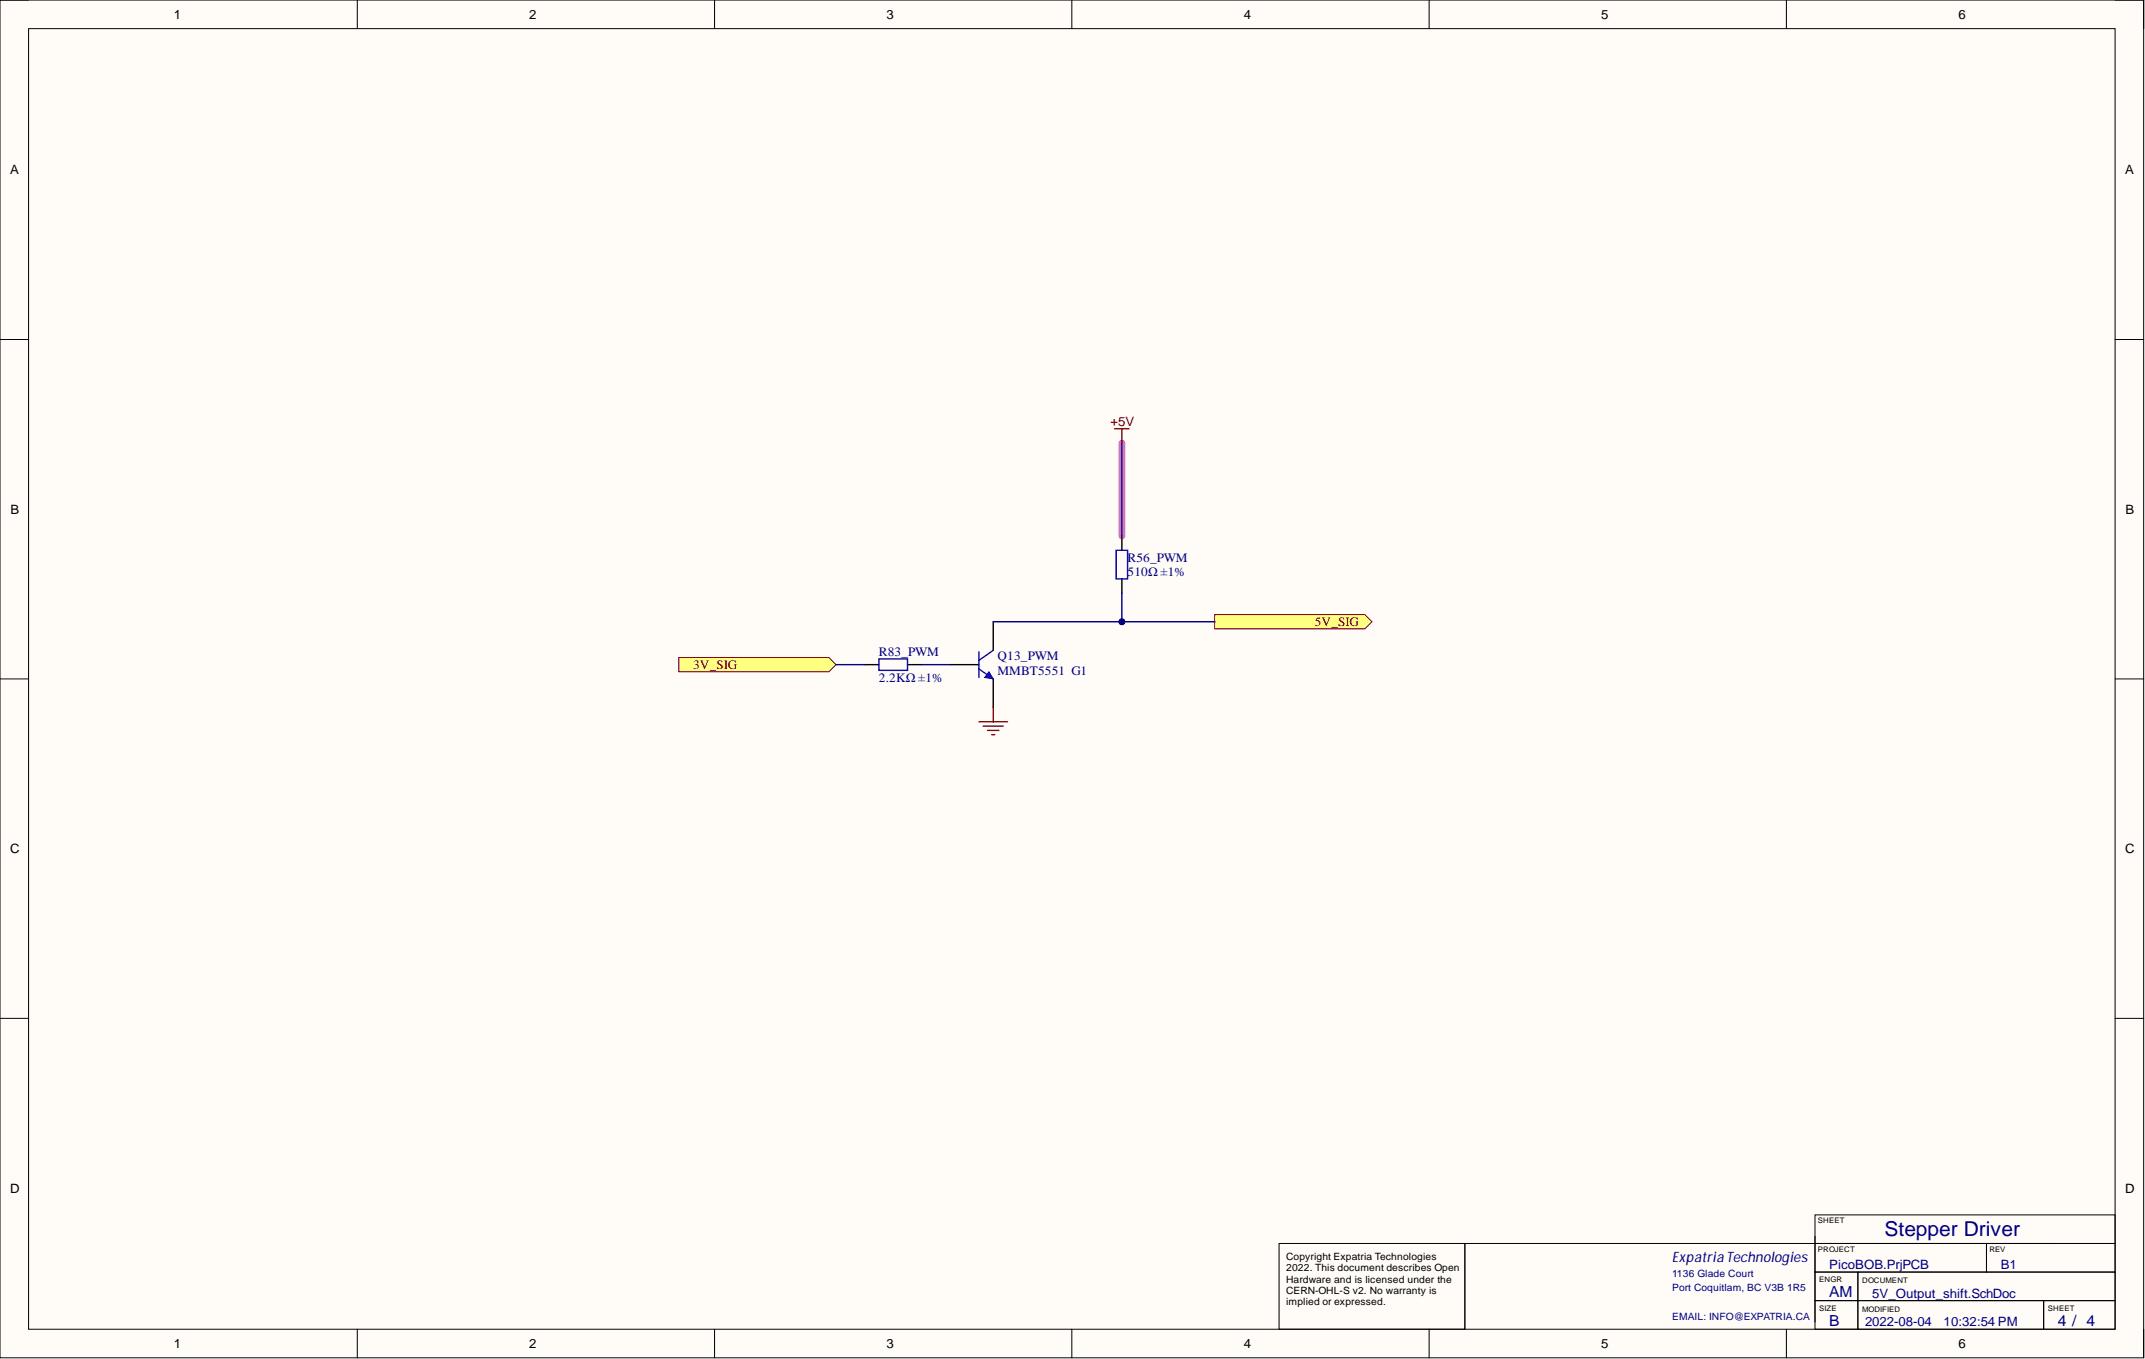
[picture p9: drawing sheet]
<svg xmlns="http://www.w3.org/2000/svg" width="381mm" height="241mm" viewBox="0 0 381 241" stroke-linecap="round" stroke-linejoin="round" font-family="sans-serif">
<path d="M0 0h380.8v241.1h-380.8z" fill-rule="evenodd" fill="#fffcf8"/>
<path d="M0 0h380.8v241.1h-380.8z" fill="none" stroke="#000" stroke-width=".18"/>
<path d="M5.1 5.1h370.6v230.9h-370.6z" fill-rule="evenodd" fill="#fffcf8"/>
<g fill="none" stroke="#000" stroke-width=".18">
<path d="M0 0h5.1M5.1 5.1h370.6v230.9h-370.6zM63.5 0v5.1M126.9 0v5.1M190.4 0v5.1M253.8 0v5.1M317.3 0v5.1M375.7 0h5.1v5.1M0 60.3h5.1M375.7 60.3h5.1M0 120.6h5.1M375.7 120.6h5.1"/>
<path d="M0 180.8h5.1M375.7 180.8h5.1M322.4 215.7h53.3v5.1h-53.3zM322.4 219.5v15.2M63.5 236v5.1M126.9 236v5.1M190.4 236v5.1M227.2 220.8h33v15.2h-33zM253.8 236v5.1M317.3 236v5.1M322.4 230.9h7.6v5.1h-7.6zM322.4 225.9h7.6v5h-7.6z"/>
<path d="M322.4 220.8h30.4v5.1h-30.4zM330 230.9h33v5.1h-33zM330 225.9h45.7v5h-45.7zM352.8 220.8h22.9v5.1h-22.9zM363 230.9h12.7v5.1h-12.7zM364.3 220.8h-104.1v15.2M380.8 236v5.1"/>
</g>
<path d="M199.3 78.7v16.5" fill="none" stroke="#ff6eff" stroke-width="1.3"/>
<path d="M168.8 118h5.1M176.4 110.4v5.1M176.4 120.6v5" fill="none" stroke="#000" stroke-width=".25"/>
<path d="M173.9 118.8l2.5 1.8M173.9 115.7v4.6M176.4 115.5l-2.5 1.8" fill="none" stroke="#00f" stroke-width=".25"/>
<path d="M175.7 119.3l.7 1.3-1.5-.3z" fill="#00f"/>
<path d="M175.7 119.3l.7 1.3-1.5-.3z" fill="none" stroke="#00f" stroke-width=".18"/>
<path d="M120.6 116.7h26.6l1.3 1.3-1.3 1.3h-26.6z" fill-rule="evenodd" fill="#ffff80"/>
<path d="M120.6 116.7h26.6l1.3 1.3-1.3 1.3h-26.6z" fill="none" stroke="#800000" stroke-width=".18"/>
<path d="M153.6 118h2.5M161.2 118h2.5" fill="none" stroke="#000" stroke-width=".25"/>
<path d="M156.1 117h5.1v2h-5.1z" fill="none" stroke="#00f" stroke-width=".25"/>
<path d="M198 76.1h2.5M199.3 76.1v2.6M173.9 128.2h5.1M174.6 128.9h3.6M175.4 129.7h2M176.2 130.4h.5M176.4 125.6v2.6" fill="none" stroke="#800000" stroke-width=".25"/>
<path d="M215.8 109.1h26.6l1.3 1.3-1.3 1.3h-26.6z" fill-rule="evenodd" fill="#ffff80"/>
<path d="M215.8 109.1h26.6l1.3 1.3-1.3 1.3h-26.6z" fill="none" stroke="#800000" stroke-width=".18"/>
<path d="M199.3 95.2v2.5M199.3 102.8v2.5" fill="none" stroke="#000" stroke-width=".25"/>
<path d="M198.3 97.7h2v5.1h-2z" fill="none" stroke="#00f" stroke-width=".25"/>
<path d="M199.3 78.7v16.5M148.5 118h5.1M163.7 118h5.1M199.3 105.3v5.1" fill="none" stroke="#000080" stroke-width=".25"/>
<circle cx="199.3" cy="110.4" r=".51" fill="#000080"/>
<circle cx="199.3" cy="110.4" r=".51" fill="none" stroke="#000080" stroke-width=".18"/>
<path d="M176.4 110.4h39.4" fill="none" stroke="#000080" stroke-width=".25"/>
<circle cx="199.3" cy="110.4" r=".51" fill="#000080"/>
<circle cx="199.3" cy="110.4" r=".51" fill="none" stroke="#000080" stroke-width=".18"/>
<text font-size="3.6" fill="#000080" x="334.7" y="219.5">Stepper Driver</text>
<g font-size="2.7" fill="#000080">
<text x="324.9" y="230.3">AM</text>
<text x="324.9" y="235.4">B</text>
<text x="365.5" y="235.4">4 / 4</text>
</g>
<text font-size="2.6" fill="#000080" x="297" y="224.1">Expatria Technologies</text>
<g font-size="2.3">
<text x="30.9" y="3.3">1</text>
<text x="94" y="3.3">2</text>
<text x="157.5" y="3.3">3</text>
<text x="220.9" y="3.3">4</text>
<text x="284.4" y="3.3">5</text>
<text x="347.9" y="3.3">6</text>
<text x="1.8" y="31">A</text>
<text x="377.5" y="31">A</text>
<text x="1.9" y="91.2">B</text>
<text x="377.6" y="91.2">B</text>
<text x="1.8" y="151.5">C</text>
<text x="377.5" y="151.5">C</text>
<text x="1.8" y="211.7">D</text>
<text x="377.5" y="211.7">D</text>
<text x="30.9" y="239.3">1</text>
<text x="94" y="239.3">2</text>
<text x="157.5" y="239.3">3</text>
<text x="220.9" y="239.3">4</text>
<text x="284.4" y="239.3">5</text>
<text x="347.9" y="239.3">6</text>
</g>
<g font-size="2.3" fill="#800000">
<text x="197.2" y="75.6">+5V</text>
<text x="233.5" y="111.2">5V_SIG</text>
<text x="123.1" y="118.8">3V_SIG</text>
</g>
<g font-size="2.3" fill="#000080">
<text x="200.3" y="99.7">R56_PWM</text>
<text x="200.3" y="102.3">510Ω ±1%</text>
<text x="156.1" y="116.5">R83_PWM</text>
<text x="177.2" y="117.3">Q13_PWM</text>
<text x="177.2" y="119.8">MMBT5551 G1</text>
<text x="156.1" y="121.1">2.2KΩ ±1%</text>
<text x="324.9" y="225.4">PicoBOB.PrjPCB</text>
<text x="355.4" y="225.4">B1</text>
<text x="332.5" y="230.4">5V_Output_shift.SchDoc</text>
<text x="331.3" y="235.5">2022-08-04</text>
<text x="345.2" y="235.5">10:32:54 PM</text>
</g>
<g font-size="1.8">
<text x="228.5" y="223.7">Copyright Expatria Technologies</text>
<text x="228.5" y="225.7">2022. This document describes Open</text>
<text x="228.5" y="227.7">Hardware and is licensed under the</text>
<text x="228.5" y="229.8">CERN-OHL-S v2. No warranty is</text>
<text x="228.5" y="231.8">implied or expressed.</text>
</g>
<g font-size="1.8" fill="#000080">
<text x="297" y="226.7">1136 Glade Court</text>
<text x="297" y="229.2">Port Coquitlam, BC V3B 1R5</text>
<text x="297" y="234.3">EMAIL: INFO@EXPATRIA.CA</text>
</g>
<g font-size="1.4">
<text x="322.9" y="217.2">SHEET</text>
<text x="322.9" y="222.3">PROJECT</text>
<text x="323.1" y="227.6">ENGR</text>
<text x="330.8" y="227.9">DOCUMENT</text>
<text x="353.4" y="222.3">REV</text>
<text x="323.1" y="232.7">SIZE</text>
<text x="330.8" y="233">MODIFIED</text>
<text x="363.8" y="232.7">SHEET</text>
</g>
</svg>
